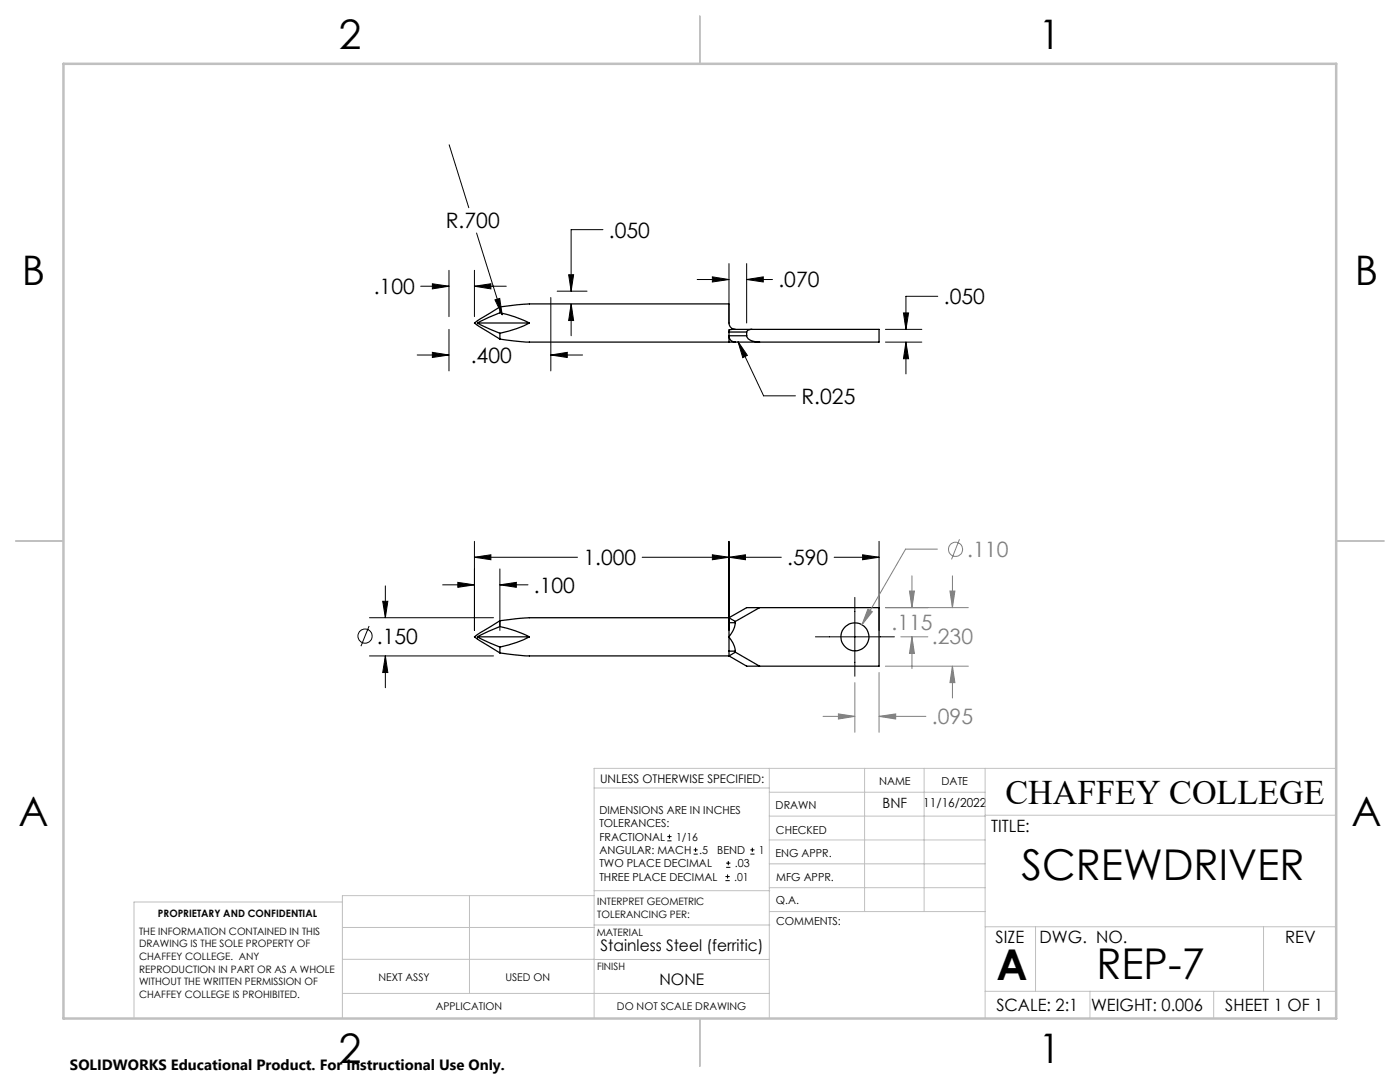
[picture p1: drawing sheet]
<svg xmlns="http://www.w3.org/2000/svg" width="279mm" height="216mm" viewBox="0 0 279 216" stroke-linecap="round" stroke-linejoin="round" font-family="sans-serif">
<g fill="none" stroke="#000" stroke-width=".25">
<path d="M95.3 64.5l4.5 2M95.3 64.5h10.4M99.8 62.4a23.7 23.7 0 0 1 5.9 2.1M99.8 62.4l-4.5 2.1M99.8 67.7l5.2 .6h40.5M99.8 66.5v1.2M99.8 61.2v1.2M99.8 61.2l5.9-.6h39.8v3.4a1.37 1.37 0 0 0 1.3 1.7M99.8 61.2l-5.1 3.3 5.1 3.2M105.7 64.5a21.5 21.5 0 0 1-5.9 2M145.5 67a1.21 1.21 0 0 0 1.3 1.3M145.5 66.3v-.5l.6-.1h29.3v2.6h-28.6"/>
<path d="M145.5 67v1.3M145.5 68.3h1.3M145.5 67h3.5M145.5 66.3v.7M145.5 66.3h3.5M149 67a1.8 1.8 0 0 0 1.8 1.2l.8 .1M149 66.3v.7M150 65.7a.91 .91 0 0 0-1 .6M95.3 127.1l4.5 2M95.3 127.1h10.4M99.8 125a23.7 23.7 0 0 1 5.9 2.1M99.8 125l-4.5 2.1"/>
<path d="M99.8 129.1v1.2M99.8 123.9v1.1M99.8 130.3l5.2 .6h40.5M99.8 123.9l-5.1 3.2 5.1 3.2M105.7 127.1a21.5 21.5 0 0 1-5.9 2M145.5 130.9l3.5 2h2.6M145.5 127.1a4.8 4.8 0 0 1 1.3 2.8M145.5 129.9h1.3M145.5 124.2v2.9M145.5 127.1v2.8M145.5 123.3h-39.8l-5.9 .6M145.5 124.2h1.3"/>
<path d="M145.5 123.3l1.3 .7M145.5 123.3v.9M145.5 129.9v1M146.8 130.1l-1.3 .8M146.8 124.2a4.8 4.8 0 0 1-1.3 2.9M146.8 130.1l4.8 2.8M146.8 124v.2M146.8 129.9v.2M151.6 121.2h-2.6l-3.5 2.1M151.6 121.2h23.8v11.7h-23.8M151.6 121.2l-4.8 2.8"/>
<circle cx="170.6" cy="127.1" r="2.79"/>
</g>
<g fill="none" stroke="#000" stroke-width=".2">
<path d="M89.6 28.9l4 12.6M84 57.1h5.6M86.3 56.6l3.3 .5-3.3 .5zM89.6 53.9v9.3M94.7 53.9v9.3M94.7 57.1h6.3M94.7 57.1l3.3-.5v1zM95.1 46.5l5.1 16.3M98.8 59.8l.9-.3 .5 3.3zM109.9 59.4v14.6M111.2 58.1h6M113.5 54.8h1l-.5 3.3z"/>
<path d="M120.3 45.8h-6.3v12.3M139.1 55.8h6.4M142.2 55.2l3.3 .6-3.3 .5zM145.5 52.6v11.9M149 55.8l3.3-.6v1.1zM149 52.6v11.9M149 55.8h5.2M187.1 59.1h-6.3v6.6M83.3 70.8h6.3M86.3 70.3l3.3 .5-3.3 .5zM89.6 65.7v8.3M109.9 70.8l3.3-.5v1z"/>
<path d="M109.9 70.8h6.4M114 60.6l.5 3.4h-1zM114 60.6v6.4M147.3 68.2l5.1 10.8h6.4M147.3 68.2l1.9 2.7-1 .5zM176.7 65.7h7.3M176.7 68.3h7.3M180.3 62.4h1l-.5 3.3zM180.8 68.3l.5 3.3h-1zM180.8 68.3v6.3M76.4 120h1l-.5 3.3zM76.9 116.9v6.4"/>
<path d="M88.3 116.7h6.4M91.4 116.2l3.3 .5-3.3 .5zM94.7 108v17.8M94.7 111.2h20.6M94.7 111.2l3.3-.5v1zM99.8 116.7l3.2-.5v1zM99.8 113.5v12.3M99.8 116.7h5.6M128.2 111.2h27.7M142.2 110.7l3.3 .5-3.3 .5zM145.5 111.2l3.3-.5v1zM145.5 108v17.8"/>
<path d="M166.5 111.2h8.9M170.6 119.2v15.7M172.2 110.7l3.2 .5-3.2 .5zM175.4 108v17.8M73.7 124.9l-1.7 4M73.7 123.3h24.8M73.7 130.9h24.8M76.9 130.9l.5 3.3h-1zM76.9 130.9v6.3M162.7 127.1h15.8M133.2 167.8h.8M133.2 166.9h.8"/>
<path d="M133.6 166.5v.9M138.4 170.4h.8M138.4 169.6h.8M138.8 169.2v.8M144.8 175.7h.8M144.8 174.9h.8M144.9 173.1h.9M144.9 172.2h.9M145.2 174.5v.8M145.3 171.8v.8M149.8 170.4h.8M149.8 169.6h.8"/>
<path d="M150.1 169.2v.8"/>
<circle cx="72.8" cy="126.9" r="1.42"/>
</g>
<g fill="none" stroke="#808080" stroke-width=".2">
<path d="M181.5 117.9h1l-.5 3.3zM182 114.9v6.3M187.1 109.6h-6.4l-8.7 15.1M189.6 117.9h1l-.5 3.3zM190.1 114.9v6.3M191.5 107.6l-1.6 4M170.6 136.2v9.9M173.2 121.5l.9 .6-2.1 2.6zM175.4 134.2v11.9M176.7 121.2h16.6M176.7 132.9h16.6M179.8 127.1h5.4"/>
<path d="M182 127.1l.5 3.3h-1zM182 127.1v6.3M190.1 132.9l.5 3.3h-1zM190.1 132.9v6.4M164.3 142.9h6.3M167.3 142.5l3.3 .4-3.3 .6zM175.4 142.9l3.4-.4v1zM175.4 142.9h9.4"/>
<circle cx="190.7" cy="109.6" r="1.41"/>
</g>
<g fill="none" stroke="#c0c0c0" stroke-width=".2">
<path d="M118.6 157.2h34.9M153.5 153.3v49.9M153.5 158.1h43.1M172.5 153.3v28.6M184.4 153.3v28.6M196.6 153.3v49.9M266.7 153.3h-148.1v49.9M68.3 180h-41.6v23.2M93.7 178.7v19.5M118.6 178.7h-50.3v24.5M118.6 177.7h35M153.5 167.6h43.1"/>
<path d="M153.5 162.8h43.1M153.5 172.4h43.1M153.5 177.1h43.1M196.6 162.7h70.1M68.3 198.2h85.2M68.3 191.4l85.2 .1M68.3 185.1h50.3M118.6 184.6h35M153.6 181.9h43M196.6 197.8h70.1M196.6 184.9h70.1M206.7 184.9v12.9"/>
<path d="M217.5 197.8v5.4M242.2 197.8v5.4M252.2 184.9v12.9"/>
</g>
<path d="M139.7 3.2v9.5M3.1 107.9h9.6M266.7 107.9h9.5M139.7 203.2v9.6" fill="none" stroke="#c0c0c0" stroke-width=".25"/>
<path d="M12.7 12.7h254v190.5h-254z" fill="none" stroke="#c0c0c0" stroke-width=".5"/>
<path d="M98.8 59.8l1.4 3-.5-3.3zM86.3 56.6l3.3 .5-3.3 .5zM94.7 57.1l3.3-.5v1zM86.3 70.3l3.3 .5-3.3 .5zM109.9 70.8l3.3-.5v1zM113.5 54.8h1l-.5 3.3zM114 60.6l.5 3.4h-1zM180.3 62.4h1l-.5 3.3zM180.8 68.3l.5 3.3h-1zM149 55.8l3.3-.6v1.1zM142.2 55.2l3.3 .6-3.3 .5zM147.3 68.2l.9 3.2 1-.5zM76.4 120h1l-.5 3.3zM76.9 130.9l.5 3.3h-1zM172.2 110.7l3.2 .5-3.2 .5zM145.5 111.2l3.3-.5v1zM94.7 111.2l3.3-.5v1zM142.2 110.7l3.3 .5-3.3 .5zM99.8 116.7l3.2-.5v1zM91.4 116.2l3.3 .5-3.3 .5z" fill="#000"/>
<path d="M173.2 121.5l-1.2 3.2 2.1-2.6zM189.6 117.9h1l-.5 3.3zM190.1 132.9l.5 3.3h-1zM181.5 117.9h1l-.5 3.3zM182 127.1l.5 3.3h-1zM167.3 142.5l3.3 .4-3.3 .6zM175.4 142.9l3.4-.4v1z" fill="#808080"/>
<g font-size="8.5">
<text x="203.9" y="175.5">SCREWDRIVER</text>
<text x="198.9" y="195.5">A</text>
<text x="218.8" y="195.4">REP-7</text>
</g>
<g font-size="8.1">
<text x="67.6" y="9.7">2</text>
<text x="207.3" y="9.7">1</text>
<text x="4.4" y="57">B</text>
<text x="270.4" y="57">B</text>
<text x="3.7" y="164.9">A</text>
<text x="269.7" y="164.9">A</text>
<text x="67.6" y="212.2">2</text>
<text x="207.3" y="212.2">1</text>
</g>
<text font-size="6.9" x="200.6" y="160.4">CHAFFEY COLLEGE</text>
<g font-size="4.2">
<text x="89" y="45.5">R.700</text>
<text x="121.5" y="47.4">.050</text>
<text x="74.6" y="58.7">.100</text>
<text x="155.3" y="57.3">.070</text>
<text x="188.4" y="60.7">.050</text>
<text x="94" y="72.4">.400</text>
<text x="159.9" y="80.6">R.025</text>
<text x="116.5" y="112.8">1.000</text>
<text x="157.1" y="112.8">.590</text>
<text x="106.6" y="118.3">.100</text>
<text x="75.2" y="128.5">.150</text>
</g>
<g font-size="4.2" fill="#808080">
<text x="193" y="111.1">.110</text>
<text x="177.9" y="125.6">.115</text>
<text x="186" y="128.5">.230</text>
<text x="186" y="144.5">.095</text>
</g>
<g font-size="3.4">
<text x="197.8" y="166">TITLE:</text>
<text x="198.7" y="188.1">SIZE</text>
<text x="207.5" y="188.1">DWG. NO.</text>
<text x="256.5" y="188.2">REV</text>
<text x="198.8" y="201.7">SCALE: 2:1</text>
<text x="217.7" y="201.8">WEIGHT: 0.006</text>
<text x="244.5" y="201.7">SHEET 1 OF 1</text>
</g>
<g font-size="3.2">
<text x="119.9" y="189.8">Stainless Steel (ferritic)</text>
<text x="131.6" y="196.6">NONE</text>
</g>
<text font-size="3" x="14" y="213.5">SOLIDWORKS Educational Product. For Instructional Use Only.</text>
<text font-size="2.8" x="176.1" y="161.2">BNF</text>
<text font-size="2.5" x="184.3" y="161">11/16/2022</text>
<text font-size="2.4" x="119.8" y="156.2">UNLESS OTHERWISE SPECIFIED:</text>
<g font-size="2.2">
<text x="154.8" y="161.4">DRAWN</text>
<text x="175.4" y="156.6">NAME</text>
<text x="187.9" y="156.7">DATE</text>
<text x="119.6" y="162.4">DIMENSIONS ARE IN INCHES</text>
<text x="119.6" y="165.1">TOLERANCES:</text>
<text x="119.6" y="167.8">FRACTIONAL</text>
<text x="134.9" y="167.8">1/16</text>
<text x="154.9" y="166.3">CHECKED</text>
<text x="119.6" y="170.4">ANGULAR: MACH</text>
<text x="119.6" y="173.1">TWO PLACE DECIMAL</text>
<text x="139.6" y="170.4">.5</text>
<text x="143.1" y="170.4">BEND</text>
<text x="146.7" y="173.1">.03</text>
<text x="151.5" y="170.4">1</text>
<text x="154.8" y="171">ENG APPR.</text>
<text x="119.6" y="175.7">THREE PLACE DECIMAL</text>
<text x="146.5" y="175.7">.01</text>
<text x="154.9" y="175.7">MFG APPR.</text>
<text x="154.9" y="180.4">Q.A.</text>
<text x="154.9" y="184.6">COMMENTS:</text>
</g>
<g font-size="2.1">
<text x="75.5" y="195.7">NEXT ASSY</text>
<text x="100.9" y="195.7">USED ON</text>
<text x="86.9" y="201.5">APPLICATION</text>
<text x="123.1" y="201.6">DO NOT SCALE DRAWING</text>
</g>
<g font-size="2">
<text x="31.5" y="182.9">PROPRIETARY AND CONFIDENTIAL</text>
<text x="119.2" y="180.6">INTERPRET GEOMETRIC</text>
<text x="119.2" y="183.1">TOLERANCING PER:</text>
<text x="27.8" y="186.5">THE INFORMATION CONTAINED IN THIS</text>
<text x="27.8" y="189">DRAWING IS THE SOLE PROPERTY OF</text>
<text x="27.8" y="191.6">CHAFFEY COLLEGE. ANY</text>
<text x="119.1" y="186.7">MATERIAL</text>
<text x="27.8" y="194.1">REPRODUCTION IN PART OR AS A WHOLE</text>
<text x="27.8" y="196.6">WITHOUT THE WRITTEN PERMISSION OF</text>
<text x="119.1" y="193.5">FINISH</text>
<text x="27.8" y="199.1">CHAFFEY COLLEGE IS PROHIBITED.</text>
</g>
</svg>
